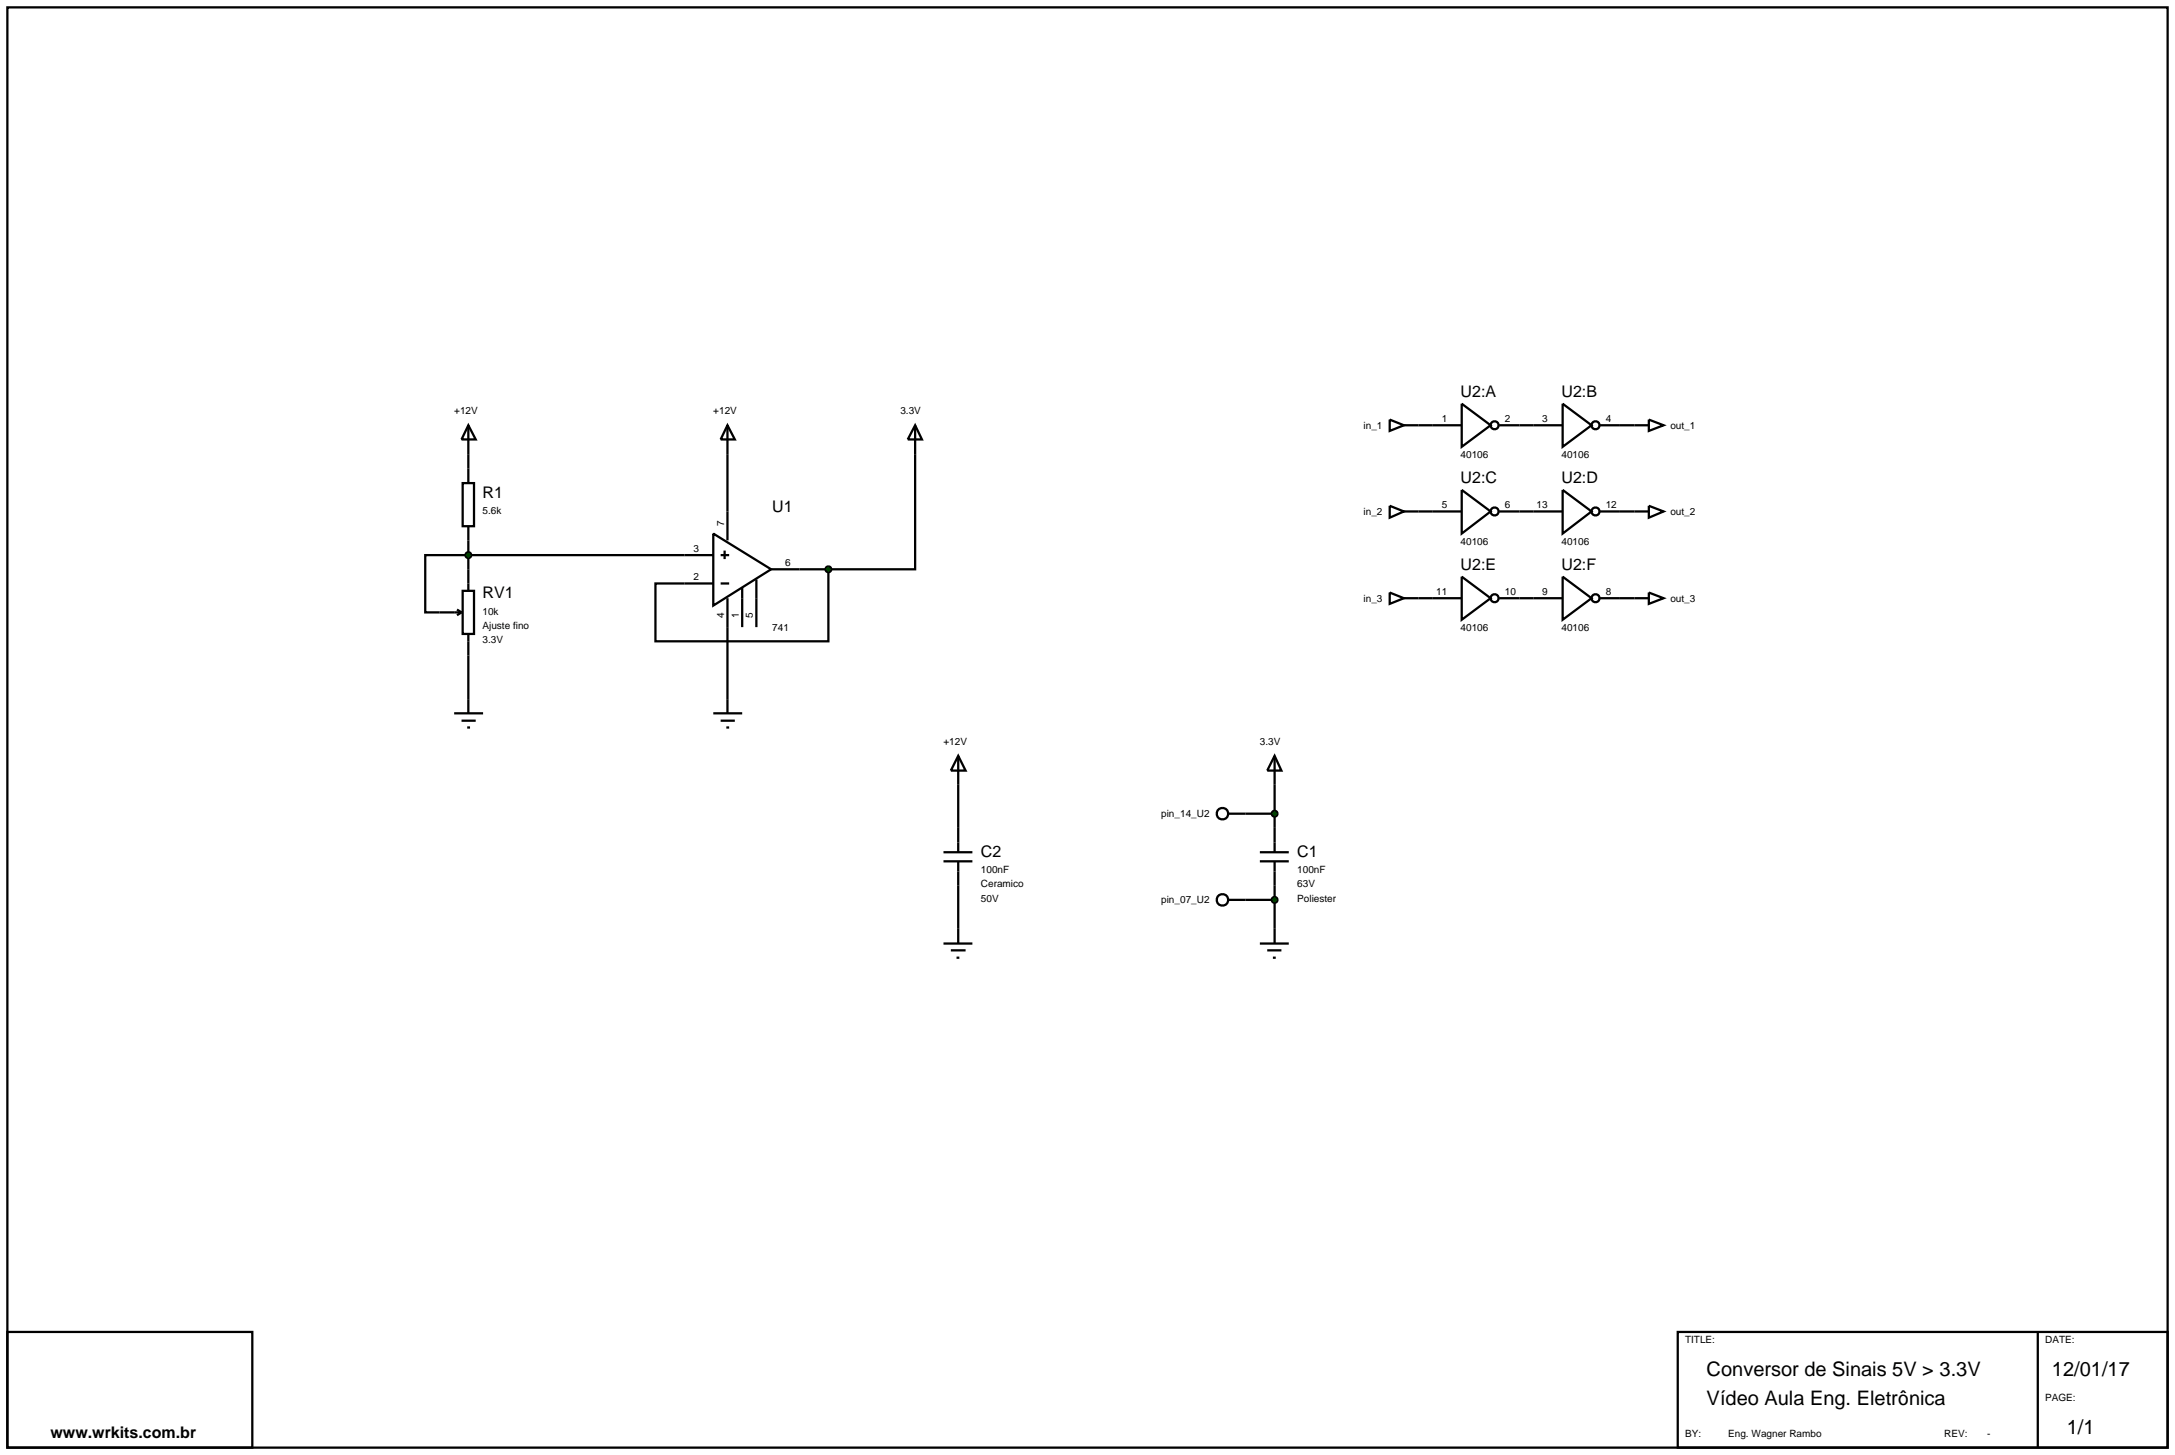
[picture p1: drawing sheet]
<svg xmlns="http://www.w3.org/2000/svg" width="384mm" height="257mm" viewBox="0 0 384 257" stroke-linecap="round" stroke-linejoin="round" font-family="sans-serif">
<g fill="none" stroke="#000" stroke-width=".4">
<path d="M1.3 1.3h381v254h-381zM82.6 75l1.3 2.5h-2.5zM82.6 75v10.2M128.3 75l1.3 2.5h-2.5zM128.3 75v20.3M250.2 75h2.5M268 75h2.5M285.7 75h2.6M81.6 85.2h2v7.6h-2zM82.6 92.8v11.4M125.8 97.9h-50.8v10.1h6.4M125.8 94.1l10.2 6.3-10.2 6.4z"/>
<path d="M127.1 97.9h1.5M127.8 97.1v1.5M161.4 80.1v20.3h-15.3M250.2 90.2h2.5M268 90.2h2.5M285.7 90.2h2.6M80.6 107.5l.8 .5M81.4 108l-.8 .5M81.6 104.2h2v7.6h-2zM82.6 111.8v14M127.1 102.9h1.5M128.3 105.5v20.3"/>
<path d="M130.9 103.7v6.9M133.4 102.2v8.4M136 100.4h10.1M146.1 100.4v12.7h-30.5v-10.2h10.2M250.2 105.5h2.5M268 105.5h2.5M285.7 105.5h2.6M80.1 125.8h5.1M81.4 127.1h2.5M82.4 128.3h.5M125.8 125.8h5.1M127.1 127.1h2.5"/>
<path d="M128.1 128.3h.5M169 138.4v7.6M224.8 138.4v7.6M169 156.2v7.6M219.7 158.7h5.1M219.7 143.5h5.1M224.8 156.2v7.6M1.3 234.9h43.2v20.4h-43.2zM295.9 234.9h86.4v20.4h-86.4zM359.4 234.9v20.4"/>
</g>
<path d="M82.2 97.6l.4-.2-.5 .5zM82.6 97.4l.4 .2 .1 .3zM82.6 98.4l.5-.5-.1 .3zM82.1 97.9l.5 .5-.3-.1z" fill="#004000" stroke="#000" stroke-width=".4"/>
<path d="M82.1 97.9l.5-.5 .5 .5-.5 .5z" fill="#004000"/>
<g fill="none" stroke="#000" stroke-width=".4">
<path d="M161.4 75l1.2 2.5h-2.5zM161.4 75v5.1M224.8 133.3l1.2 2.6h-2.5zM224.8 133.3v5.1M216.6 143.5h3.1M216.6 158.7h3.1"/>
<circle cx="215.6" cy="158.7" r="1.01"/>
<circle cx="215.6" cy="143.5" r="1.01"/>
</g>
<path d="M145.7 100.1l.4-.2-.5 .5zM146.1 99.9l.4 .2 .1 .3zM146.6 100.4l-.1 .3-.4 .2zM145.6 100.4l.5 .5-.4-.2z" fill="#004000" stroke="#000" stroke-width=".4"/>
<path d="M145.6 100.4l.5-.5 .5 .5-.5 .5z" fill="#004000"/>
<g fill="none" stroke="#000" stroke-width=".4">
<path d="M245.1 74l2.5 1-2.5 1zM247.6 75h2.6M252.7 75h5.1M257.8 71.2l5.1 3.8-5.1 3.8zM264.4 75h3.6M270.5 75h5.1M275.6 71.2l5.1 3.8-5.1 3.8zM282.2 75h3.5M288.3 75h2.5M290.8 74l2.6 1-2.6 1zM245.1 89.2l2.5 1-2.5 1.1zM247.6 90.2h2.6"/>
<path d="M252.7 90.2h5.1M257.8 86.4l5.1 3.8-5.1 3.9zM264.4 90.2h3.6M270.5 90.2h5.1M275.6 86.4l5.1 3.8-5.1 3.9zM282.2 90.2h3.5M288.3 90.2h2.5M290.8 89.2l2.6 1-2.6 1.1zM245.1 104.5l2.5 1-2.5 1zM247.6 105.5h2.6M252.7 105.5h5.1M257.8 101.7l5.1 3.8-5.1 3.8z"/>
<path d="M264.4 105.5h3.6M270.5 105.5h5.1M275.6 101.7l5.1 3.8-5.1 3.8zM282.2 105.5h3.5M288.3 105.5h2.5M290.8 104.5l2.6 1-2.6 1zM222.2 150.3h5.1M222.2 151.9h5.1M224.8 146v4.3M224.8 151.9v4.3M222.2 166.4h5.1M223.5 167.6h2.5"/>
<path d="M224.5 168.9h.5M224.8 163.8v2.6"/>
<circle cx="263.6" cy="75" r=".7"/>
<circle cx="281.4" cy="75" r=".7"/>
<circle cx="263.6" cy="90.2" r=".7"/>
<circle cx="281.4" cy="90.2" r=".7"/>
<circle cx="263.6" cy="105.5" r=".7"/>
<circle cx="281.4" cy="105.5" r=".7"/>
</g>
<g fill="#004000" stroke="#000" stroke-width=".4">
<path d="M224.4 158.4l.4-.2-.5 .5zM224.8 158.2l.3 .1 .2 .4zM225.3 158.7l-.1 .3-.4 .2zM224.3 158.7l.5 .5-.4-.2z"/>
<path d="M224.5 143.1l.3-.1-.5 .5zM224.8 143l.4 .2 .1 .3zM224.8 144l.5-.5-.2 .4zM224.3 143.5l.5 .5-.4-.2z"/>
</g>
<g fill="#004000">
<path d="M224.3 158.7l.5-.5 .5 .5-.5 .5z"/>
<path d="M224.8 143l.5 .5-.5 .5-.5-.5z"/>
</g>
<path d="M169 133.3l1.3 2.6h-2.6zM169 133.3v5.1M166.4 150.3h5.1M166.4 151.9h5.1M169 146v4.3M169 151.9v4.3M166.4 166.4h5.1M167.7 167.6h2.6M168.7 168.9h.5M169 163.8v2.6" fill="none" stroke="#000" stroke-width=".4"/>
<g font-size="3.5">
<text x="301" y="242.7">Conversor de Sinais 5V &gt; 3.3V</text>
<text x="361.9" y="242.7">12/01/17</text>
<text x="301" y="247.8">Vídeo Aula Eng. Eletrônica</text>
<text x="364.5" y="252.9">1/1</text>
</g>
<g font-size="2.8">
<text x="257.6" y="70.1">U2:A</text>
<text x="275.4" y="70.1">U2:B</text>
<text x="85.1" y="87.8">R1</text>
<text x="257.6" y="85.3">U2:C</text>
<text x="275.4" y="85.3">U2:D</text>
<text x="136.2" y="90.4">U1</text>
<text x="257.6" y="100.6">U2:E</text>
<text x="275.4" y="100.6">U2:F</text>
<text x="85.1" y="105.5">RV1</text>
<text x="173" y="151.2">C2</text>
<text x="228.8" y="151.2">C1</text>
<text x="8.9" y="253.6">www.wrkits.com.br</text>
</g>
<g font-size="1.8">
<text x="80.1" y="73.1">+12V</text>
<text x="125.8" y="73.1">+12V</text>
<text x="158.8" y="73.1">3.3V</text>
<text x="240.5" y="75.6">in_1</text>
<text x="254.3" y="74.4">1</text>
<text x="265.4" y="74.4">2</text>
<text x="272" y="74.4">3</text>
<text x="283.2" y="74.4">4</text>
<text x="294.6" y="75.6">out_1</text>
<text x="257.6" y="80.8">40106</text>
<text x="275.4" y="80.8">40106</text>
<text x="254.3" y="89.6">5</text>
<text x="265.4" y="89.6">6</text>
<text x="271" y="89.6">13</text>
<text x="283.2" y="89.6">12</text>
<text x="85.1" y="90.6">5.6k</text>
<text x="127.7" y="92.8" transform="rotate(-90 127.7 92.8)">7</text>
<text x="240.5" y="90.8">in_2</text>
<text x="294.6" y="90.8">out_2</text>
<text x="122.3" y="97.3">3</text>
<text x="138.5" y="99.8">6</text>
<text x="257.6" y="96.1">40106</text>
<text x="275.4" y="96.1">40106</text>
<text x="122.3" y="102.3">2</text>
<text x="240.5" y="106.1">in_3</text>
<text x="253.3" y="104.9">11</text>
<text x="265.4" y="104.9">10</text>
<text x="272" y="104.9">9</text>
<text x="283.2" y="104.9">8</text>
<text x="294.6" y="106.1">out_3</text>
<text x="85.1" y="108.4">10k</text>
<text x="85.1" y="110.9">Ajuste fino</text>
<text x="85.1" y="113.4">3.3V</text>
<text x="127.7" y="109" transform="rotate(-90 127.7 109)">4</text>
<text x="130.3" y="109" transform="rotate(-90 130.3 109)">1</text>
<text x="132.8" y="109" transform="rotate(-90 132.8 109)">5</text>
<text x="136.2" y="111.3">741</text>
<text x="257.6" y="111.3">40106</text>
<text x="275.4" y="111.3">40106</text>
<text x="166.4" y="131.4">+12V</text>
<text x="222.2" y="131.4">3.3V</text>
<text x="204.8" y="144.1">pin_14_U2</text>
<text x="173" y="154">100nF</text>
<text x="228.8" y="154">100nF</text>
<text x="173" y="156.5">Ceramico</text>
<text x="173" y="159.1">50V</text>
<text x="204.8" y="159.3">pin_07_U2</text>
<text x="228.8" y="156.5">63V</text>
<text x="228.8" y="159.1">Poliester</text>
<text x="297.2" y="236.9">TITLE:</text>
<text x="360.7" y="236.9">DATE:</text>
<text x="360.7" y="247">PAGE:</text>
<text x="297.2" y="253.4">BY:</text>
<text x="304.8" y="253.4">Eng. Wagner Rambo</text>
<text x="342.9" y="253.4">REV:</text>
<text x="350.5" y="253.4">-</text>
</g>
</svg>
